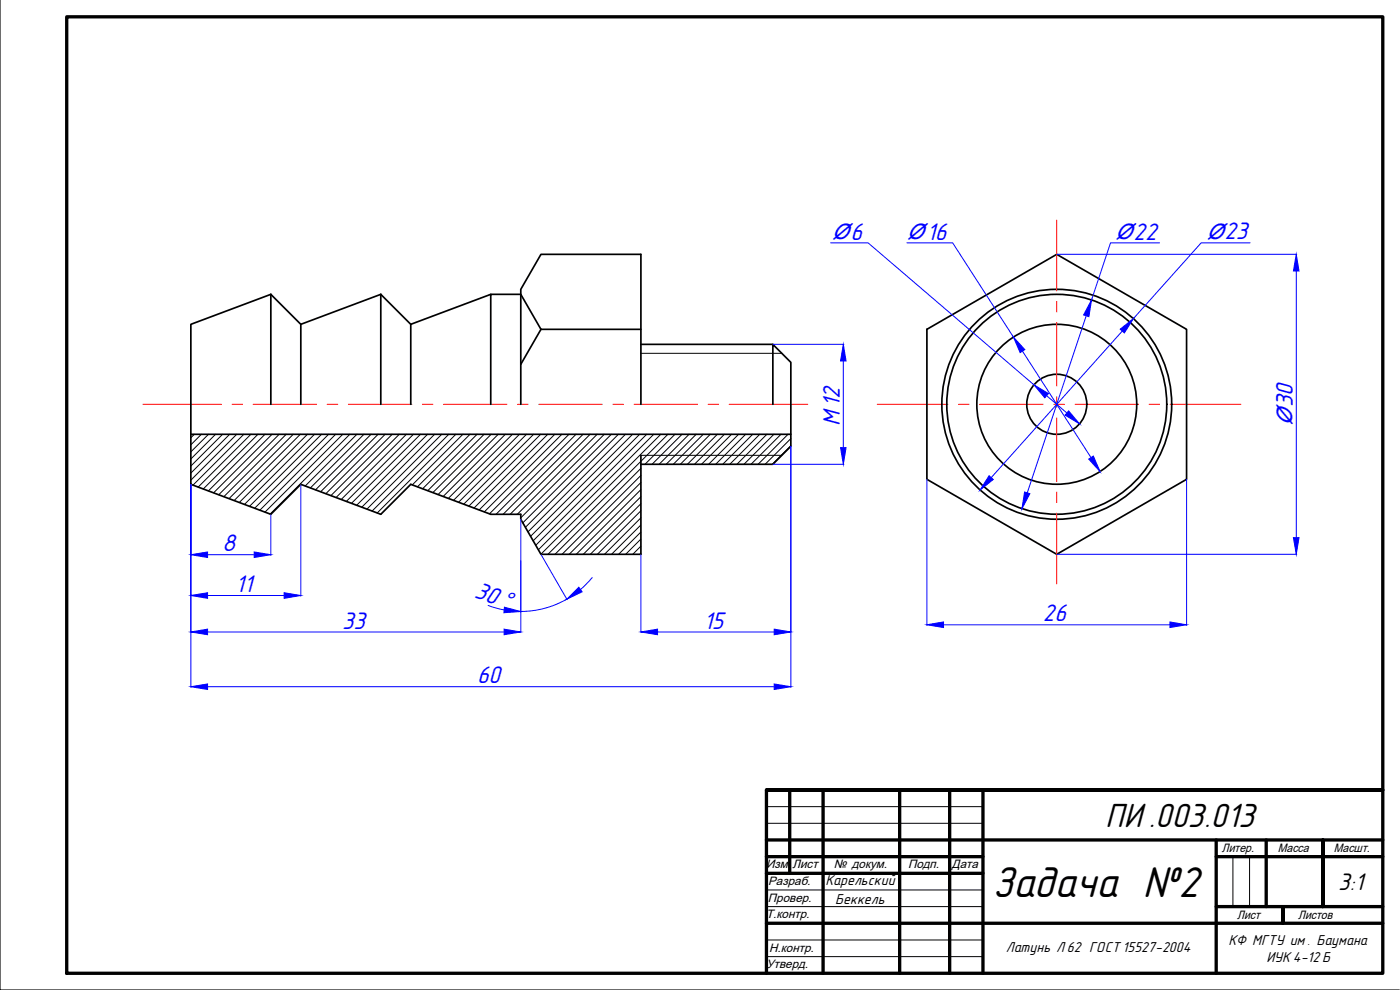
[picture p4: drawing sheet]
<svg xmlns="http://www.w3.org/2000/svg" width="420mm" height="297mm" viewBox="0 0 420 297" stroke-linecap="round" stroke-linejoin="round" font-family="sans-serif">
<!-- layer: frame -->
<path d="M0 .1v296.9h420M230 242h65M230 247h65M370 257v15M375 257v15M230 267h65M230 272h65M230 282h65M230 287h65" fill="none" stroke="#000" stroke-width=".3"/>
<g fill="none" stroke="#000" stroke-width=".99">
<path d="M20 5h395v287h-395zM230 237h185h-185v55M237 237v25M247 237v55M270 237v55M285 237v55M295 237v55M230 252h185M230 257h65M365 257h50M365 252v40M380 252v20"/>
<path d="M230 277h185M230 262h65M365 272h50M385 277v-5v5M397 272v-20v20"/>
</g>
<g fill="none" stroke="#f00" stroke-width=".3">
<path d="M317.1 66v21.3M317.1 90.5v3.1M317.1 96.8v19.1M317.1 119v3.2M42.9 121.3h23.5M69.6 121.3h3.2M76 121.3h19M98.2 121.3h3.2M104.5 121.3h19.1M126.8 121.3h3.1M133.1 121.3h19.1M155.3 121.3h3.2"/>
<path d="M161.7 121.3h19M183.9 121.3h3.2M190.3 121.3h19M212.5 121.3h3.2M218.8 121.3h23.6M263.3 121.3h21.2M287.7 121.3h3.2M294 121.3h19.1M316.3 121.3h3.1M317.1 125.4v19M322.6 121.3h19.1M344.8 121.3h3.2"/>
<path d="M351.2 121.3h21.2M317.1 147.6v3.2M317.1 154v21.2"/>
</g>
<!-- layer: main -->
<g fill="none" stroke="#000" stroke-width=".51">
<path d="M81.3 88.3l-24 9v48l24 9 9-9 24 9 9-9 24 9h9v1.5l6 10.5h30v-29.7M81.3 88.3v33M81.3 88.3l9 9M90.3 97.3v24M114.3 88.3v33M114.3 88.3l9 9M114.3 88.3l-24 9M147.3 88.3l-24 9v24M162.3 98.8l-6 10.5M192.3 98.8h-30l-6-10.5h-9v33M278.2 98.8l38.9-22.5 39 22.5v45l-39 22.5-38.9-22.5zM192.3 103.3h39.6"/>
<path d="M57.3 130.3h180M156.3 121.3v-34.5l6-10.5h30v45M231.9 121.3v-18l5.4 5.4v25.2l-5.4 5.4h-39.6"/>
<circle cx="317.1" cy="121.3" r="34.5"/>
<circle cx="317.1" cy="121.3" r="24"/>
<circle cx="317.1" cy="121.3" r="9"/>
<circle cx="317.2" cy="121.3" r="33"/>
</g>
<g fill="none" stroke="#000" stroke-width=".3">
<path d="M192.3 106h42.4M58.3 130.3l-1 1M60.4 130.3l-3.1 3.2M62.6 130.3l-5.3 5.3M64.7 130.3l-7.4 7.4M66.8 130.3l-9.5 9.5M68.9 130.3l-11.6 11.7M71 130.3l-13.7 13.8M73.2 130.3l-15.3 15.2M75.3 130.3l-15.8 15.8M77.4 130.3l-16.4 16.4M79.5 130.3l-17 17"/>
<path d="M81.6 130.3l-17.5 17.6M83.8 130.3l-18.2 18.1M85.9 130.3l-18.7 18.7M88 130.3l-19.3 19.3M90.1 130.3l-19.8 19.9M92.3 130.3l-20.5 20.5M94.4 130.3l-21 21M96.5 130.3l-21.6 21.6M98.6 130.3l-22.2 22.2M100.7 130.3l-22.7 22.8M102.9 130.3l-23.4 23.4M105 130.3l-23.9 23.9"/>
<path d="M107.1 130.3l-15.5 15.5M109.2 130.3l-16 16.1M111.4 130.3l-16.7 16.7M113.5 130.3l-17.3 17.2M115.6 130.3l-17.8 17.8M117.7 130.3l-18.4 18.4M119.8 130.3l-18.9 19M122 130.3l-19.6 19.6M124.1 130.3l-20.2 20.1M126.2 130.3l-20.7 20.7M128.3 130.3l-21.3 21.3M130.4 130.3l-21.8 21.9"/>
<path d="M132.6 130.3l-22.5 22.4M134.7 130.3l-23 23M136.8 130.3l-23.6 23.6M138.9 130.3l-15.2 15.2M141.1 130.3l-15.8 15.8M143.2 130.3l-16.4 16.3M145.3 130.3l-16.9 16.9M147.4 130.3l-17.5 17.5M149.5 130.3l-18 18.1M151.7 130.3l-18.7 18.7M153.8 130.3l-19.2 19.2M155.9 130.3l-19.8 19.8"/>
<path d="M158 130.3l-20.4 20.4M160.1 130.3l-20.9 21M162.3 130.3l-21.6 21.6M164.4 130.3l-22.1 22.1M166.5 130.3l-22.7 22.7M168.6 130.3l-23.2 23.3M170.8 130.3l-23.9 23.9M172.9 130.3l-24 24M175 130.3l-24 24M177.1 130.3l-24 24M179.2 130.3l-24 24M181.4 130.3l-25.1 25.1"/>
<path d="M183.5 130.3l-26.6 26.6M185.6 130.3l-27.9 27.9M187.7 130.3l-29.2 29.3M189.8 130.3l-30.6 30.6M192 130.3l-32 32M192.3 136.6h42.4M194.1 130.3l-33.3 33.3M196.2 130.3l-34.6 34.7M198.3 130.3l-36 36M200.4 130.3l-36 36M202.6 130.3l-9 9M204.7 130.3l-9 9"/>
<path d="M206.8 130.3l-9 9M208.9 130.3l-9 9M211.1 130.3l-9 9M213.2 130.3l-9 9M215.3 130.3l-9 9M217.4 130.3l-9 9M219.5 130.3l-9 9M221.7 130.3l-9 9M223.8 130.3l-9 9M225.9 130.3l-9 9M228 130.3l-9 9M230.1 130.3l-9 9"/>
<path d="M232.3 130.3l-9 9M234.4 130.3l-9 9M236.5 130.3l-9 9M237.3 131.6l-7.7 7.7M237.3 133.7l-5.5 5.6M192.3 140.5l-25.7 25.8M192.3 142.6l-23.6 23.7M192.3 144.8l-21.5 21.5M192.3 146.9l-19.4 19.4M192.3 149l-17.3 17.3M192.3 151.1l-15.1 15.2M192.3 153.3l-13 13"/>
<path d="M192.3 155.4l-10.9 10.9M192.3 157.5l-8.8 8.8M192.3 159.6l-6.6 6.7M192.3 161.7l-4.5 4.6M192.3 163.9l-2.4 2.4M192.3 166l-.3 .3"/>
</g>
<g fill="none" stroke="#00f" stroke-width=".3">
<path d="M249.3 72.9h11.2l49.8 42.6M272.2 72.9h13.7l18.2 28.2M317.2 76.3h72M348 72.9h-14.7l-5.7 17.1M375.2 72.9h-14.7l-20.4 22.7M326 94.7l-17.7 53.2M336.8 99.3l-39.3 44M389 81.3v80M232 103.3h21.3M253.1 108.3v26M306.9 105.4l20.5 31.9M314.1 118.7l6.1 5.2"/>
<path d="M232 139.3h21.3M237.3 134v72.2M57.3 145.4v60.8M81.3 154.4v12.2M90.3 145.4v33.5M156.3 155.9v33.9M278.2 143.9v43.7M356.1 143.9v43.7M62.3 166.4h14M62.3 178.7h23M162.4 166.4l7.8 13.5M170.1 179.8a27.7 27.7 0 0 1-13.8 3.7"/>
<path d="M177.7 173.3l-3.5 3.6M192.3 166.4v23.4M317.2 166.3h72M62.3 189.6h89M146.5 181.7l4.8 1.3M197.3 189.6h35M283.2 187.5h67.9M62.3 206h170"/>
</g>
<g fill="#00f" stroke="#00f" stroke-width=".3">
<path d="M252.3 134.3h1.6l-.8 5z"/>
<path d="M253.1 103.3l.8 5h-1.6z"/>
<path d="M192.3 189.6l5-.8v1.6z"/>
<path d="M232.3 188.8l5 .8-5 .8z"/>
<path d="M151.3 188.8l5 .8-5 .8z"/>
<path d="M57.3 189.6l5-.8v1.6z"/>
<path d="M76.3 165.6l5 .8-5 .9z"/>
<path d="M57.3 166.4l5-.8v1.7z"/>
<path d="M57.3 178.7l5-.9v1.7z"/>
<path d="M85.3 177.8l5 .9-5 .8z"/>
<path d="M57.3 206l5-.8v1.7z"/>
<path d="M232.3 205.2l5 .8-5 .9z"/>
<path d="M320.7 123.3l3.3 3.9-4.4-2.6z"/>
<path d="M310.3 115.5l4.3 2.6-1 1.2z"/>
<path d="M326.7 137.7l1.4-.9 2 4.7z"/>
<path d="M304.1 101.1l3.5 3.8-1.4 .9z"/>
<path d="M307.5 147.6l1.6 .5-2.4 4.5z"/>
<path d="M327.6 90l-.8 5-1.6-.5z"/>
<path d="M296.8 142.7l1.3 1.2-4 3.1z"/>
<path d="M336.2 98.8l3.9-3.2-2.7 4.3z"/>
<path d="M389 76.3l.8 5h-1.6z"/>
<path d="M388.2 161.3h1.6l-.8 5z"/>
<path d="M278.2 187.5l5-.9v1.7z"/>
<path d="M351.1 186.6l5 .9-5 .8z"/>
<path d="M151.4 182.2l4.9 1.3-5.1 .3z"/>
<path d="M170.1 179.8l3.6-3.6 1 1.4z"/>
</g>
<text font-size="13.5" x="297.7" y="269">Задача №2</text>
<text font-size="10.5" x="331.7" y="248">ПИ .003.013</text>
<g font-size="7.5" fill="#00f">
<text x="255.2" y="71.9">6</text>
<text x="278.1" y="71.9">16</text>
<text x="340.2" y="71.9">22</text>
<text x="367.4" y="71.8">23</text>
<text x="388" y="122.2" transform="rotate(-90 388 122.2)">30</text>
<text x="252.1" y="127.9" transform="rotate(-90 252.1 127.9)">М 12</text>
<text x="66.6" y="165.4">8</text>
<text x="70.7" y="177.7">11</text>
<text x="142.1" y="179.1" transform="rotate(19 142.1 179.1)">30°</text>
<text x="102.7" y="188.6">33</text>
<text x="211.2" y="188.6">15</text>
<text x="313" y="186.4">26</text>
<text x="143.2" y="205">60</text>
</g>
<text font-size="7.5" x="401.6" y="267">3:1</text>
<g font-size="6.5" fill="#00f">
<text x="249.9" y="71.6">Ø</text>
<text x="272.3" y="71.7">Ø</text>
<text x="334.9" y="71.6">Ø</text>
<text x="362.2" y="71.6">Ø</text>
<text x="387.8" y="127.6" transform="rotate(-90 387.8 127.6)">Ø</text>
</g>
<g font-size="4.5">
<text x="247.7" y="265.6">Карельский</text>
<text x="250.7" y="271.1">Беккель</text>
<text x="301.9" y="285.6">Латунь Л 62 ГОСТ 15527-2004</text>
<text x="368.7" y="283.5">КФ МГТУ им . Баумана</text>
<text x="380" y="288.5">ИУК 4-12 Б</text>
</g>
<g font-size="3.6">
<text x="366.7" y="255.5">Литер.</text>
<text x="383.5" y="255.5">Масса</text>
<text x="400.3" y="255.5">Масшт.</text>
<text x="229.9" y="260.5">Изм</text>
<text x="237.8" y="260.5">Лист</text>
<text x="250.3" y="260.5">№ докум.</text>
<text x="272.5" y="260.5">Подп.</text>
<text x="285.7" y="260.5">Дата</text>
<text x="230.5" y="265.6">Разраб.</text>
<text x="229.9" y="275.5">Т.контр.</text>
<text x="230.5" y="270.5">Провер.</text>
<text x="371.3" y="275.7">Лист</text>
<text x="389.6" y="275.7">Листов</text>
<text x="230.9" y="285.5">Н.контр.</text>
<text x="230" y="290.5">Утверд.</text>
</g>
</svg>
